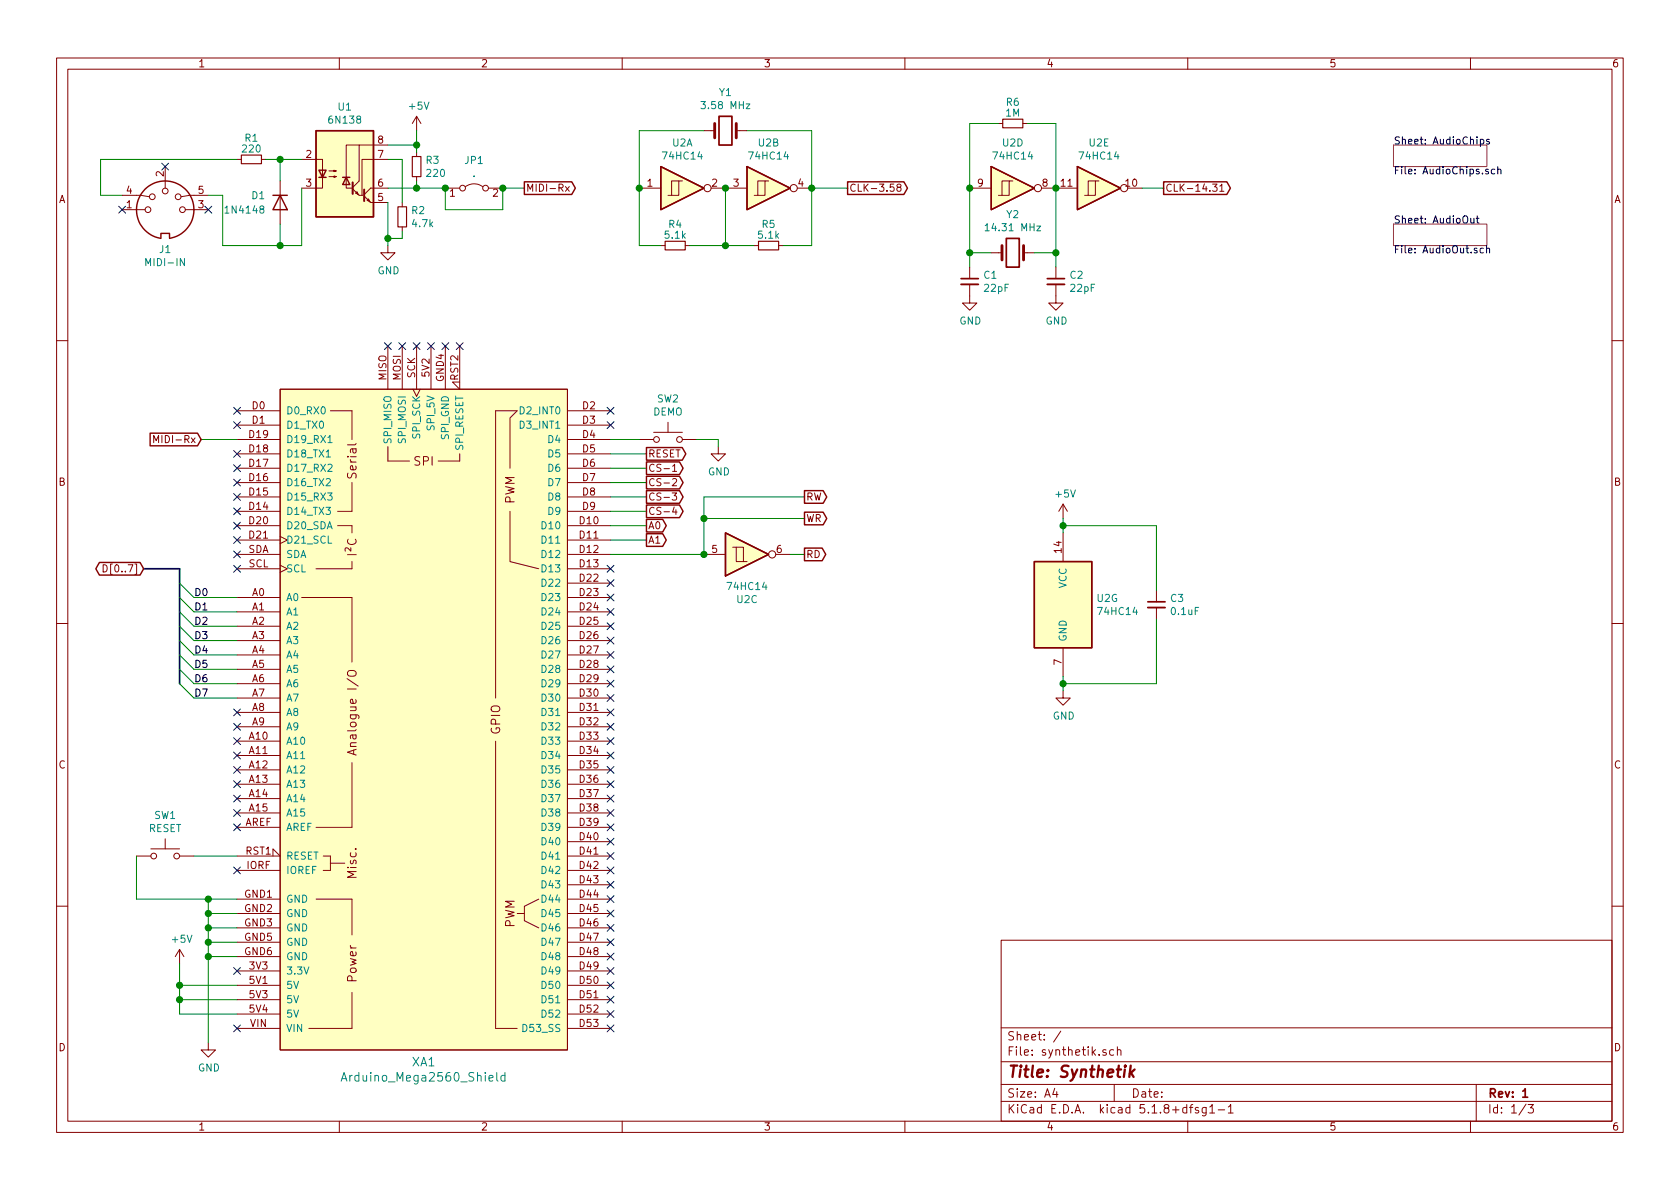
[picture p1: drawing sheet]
EESchema Schematic File Version 4
EELAYER 30 0
EELAYER END
$Descr A4 11693 8268
encoding utf-8
Sheet 1 3
Title "Synthetik"
Date ""
Rev "1"
Comp ""
Comment1 ""
Comment2 ""
Comment3 ""
Comment4 ""
$EndDescr
$Comp
L 74xx:74HC14 U2
U 3 1
P 5200 3850
F 0 "U2" H 5200 4167 50  0000 C CNN
F 1 "74HC14" H 5200 4076 50  0000 C CNN
F 2 "Package_DIP:DIP-14_W7.62mm_Socket_LongPads" H 5200 3850 50  0001 C CNN
F 3 "http://www.ti.com/lit/gpn/sn74HC14" H 5200 3850 50  0001 C CNN
	3    5200 3850
	1    0    0    1   
$EndComp
$Comp
L 74xx:74HC14 U2
U 1 1
P 4750 1300
F 0 "U2" H 4750 1617 50  0000 C CNN
F 1 "74HC14" H 4750 1526 50  0000 C CNN
F 2 "Package_DIP:DIP-14_W7.62mm_Socket_LongPads" H 4750 1300 50  0001 C CNN
F 3 "http://www.ti.com/lit/gpn/sn74HC14" H 4750 1300 50  0001 C CNN
	1    4750 1300
	1    0    0    -1  
$EndComp
$Comp
L 74xx:74HC14 U2
U 2 1
P 5350 1300
F 0 "U2" H 5350 1617 50  0000 C CNN
F 1 "74HC14" H 5350 1526 50  0000 C CNN
F 2 "Package_DIP:DIP-14_W7.62mm_Socket_LongPads" H 5350 1300 50  0001 C CNN
F 3 "http://www.ti.com/lit/gpn/sn74HC14" H 5350 1300 50  0001 C CNN
	2    5350 1300
	1    0    0    -1  
$EndComp
$Comp
L Device:Crystal Y1
U 1 1
P 5050 900
F 0 "Y1" H 5050 1168 50  0000 C CNN
F 1 "3.58 MHz" H 5050 1077 50  0000 C CNN
F 2 "Crystal:Crystal_HC49-4H_Vertical" H 5050 900 50  0001 C CNN
F 3 "~" H 5050 900 50  0001 C CNN
	1    5050 900 
	1    0    0    -1  
$EndComp
Wire Wire Line
	4900 900  4450 900 
Wire Wire Line
	4450 900  4450 1300
Wire Wire Line
	4450 1300 4450 1700
Wire Wire Line
	4450 1700 4600 1700
Connection ~ 4450 1300
Wire Wire Line
	4800 1700 5050 1700
Wire Wire Line
	5050 1700 5050 1300
Connection ~ 5050 1300
Wire Wire Line
	5050 1700 5250 1700
Connection ~ 5050 1700
Wire Wire Line
	5450 1700 5650 1700
Wire Wire Line
	5650 1700 5650 1300
Wire Wire Line
	5650 1300 5650 900 
Wire Wire Line
	5650 900  5200 900 
Connection ~ 5650 1300
Text GLabel 5900 1300 2    50   Output ~ 0
CLK-3.58
Wire Wire Line
	5650 1300 5900 1300
$Comp
L Device:R_Small R5
U 1 1
P 5350 1700
F 0 "R5" V 5200 1700 50  0000 C CNN
F 1 "5.1k" V 5275 1700 50  0000 C CNN
F 2 "Resistor_THT:R_Axial_DIN0207_L6.3mm_D2.5mm_P7.62mm_Horizontal" H 5350 1700 50  0001 C CNN
F 3 "~" H 5350 1700 50  0001 C CNN
	1    5350 1700
	0    1    1    0   
$EndComp
$Comp
L Device:R_Small R4
U 1 1
P 4700 1700
F 0 "R4" V 4550 1700 50  0000 C CNN
F 1 "5.1k" V 4625 1700 50  0000 C CNN
F 2 "Resistor_THT:R_Axial_DIN0207_L6.3mm_D2.5mm_P7.62mm_Horizontal" H 4700 1700 50  0001 C CNN
F 3 "~" H 4700 1700 50  0001 C CNN
	1    4700 1700
	0    1    1    0   
$EndComp
$Comp
L Device:R_Small R2
U 1 1
P 2800 1500
F 0 "R2" H 2859 1546 50  0000 L CNN
F 1 "4.7k" H 2859 1455 50  0000 L CNN
F 2 "Resistor_THT:R_Axial_DIN0207_L6.3mm_D2.5mm_P7.62mm_Horizontal" H 2800 1500 50  0001 C CNN
F 3 "~" H 2800 1500 50  0001 C CNN
	1    2800 1500
	1    0    0    -1  
$EndComp
$Comp
L Connector:DIN-5_180degree J1
U 1 1
P 1150 1450
F 0 "J1" H 1150 1175 50  0000 C CNN
F 1 "MIDI-IN" H 1150 1084 50  0000 C CNN
F 2 "Eurocard:MIDI_DIN5" H 1150 1450 50  0001 C CNN
F 3 "http://www.mouser.com/ds/2/18/40_c091_abd_e-75918.pdf" H 1150 1450 50  0001 C CNN
	1    1150 1450
	1    0    0    -1  
$EndComp
Wire Wire Line
	2100 1300 2100 1700
Wire Wire Line
	1950 1100 2100 1100
Connection ~ 1950 1100
Wire Wire Line
	1850 1100 1950 1100
$Comp
L Diode:1N4148 D1
U 1 1
P 1950 1400
F 0 "D1" V 1900 1300 50  0000 R CNN
F 1 "1N4148" V 2000 1300 50  0000 R CNN
F 2 "Diode_THT:D_DO-35_SOD27_P7.62mm_Horizontal" H 1950 1225 50  0001 C CNN
F 3 "https://assets.nexperia.com/documents/data-sheet/1N4148_1N4448.pdf" H 1950 1400 50  0001 C CNN
	1    1950 1400
	0    1    1    0   
$EndComp
$Comp
L Device:R_Small R1
U 1 1
P 1750 1100
F 0 "R1" V 1600 1100 50  0000 C CNN
F 1 "220" V 1675 1100 50  0000 C CNN
F 2 "Resistor_THT:R_Axial_DIN0207_L6.3mm_D2.5mm_P7.62mm_Horizontal" H 1750 1100 50  0001 C CNN
F 3 "~" H 1750 1100 50  0001 C CNN
	1    1750 1100
	0    1    1    0   
$EndComp
$Comp
L Isolator:6N138 U1
U 1 1
P 2400 1200
F 0 "U1" H 2400 1667 50  0000 C CNN
F 1 "6N138" H 2400 1576 50  0000 C CNN
F 2 "Package_DIP:DIP-8_W7.62mm_LongPads" H 2690 900 50  0001 C CNN
F 3 "http://www.onsemi.com/pub/Collateral/HCPL2731-D.pdf" H 2690 900 50  0001 C CNN
	1    2400 1200
	1    0    0    -1  
$EndComp
$Comp
L Device:R_Small R3
U 1 1
P 2900 1150
F 0 "R3" H 2959 1196 50  0000 L CNN
F 1 "220" H 2959 1105 50  0000 L CNN
F 2 "Resistor_THT:R_Axial_DIN0207_L6.3mm_D2.5mm_P7.62mm_Horizontal" H 2900 1150 50  0001 C CNN
F 3 "~" H 2900 1150 50  0001 C CNN
	1    2900 1150
	1    0    0    -1  
$EndComp
$Comp
L power:GND #PWR03
U 1 1
P 2700 1700
F 0 "#PWR03" H 2700 1450 50  0001 C CNN
F 1 "GND" H 2705 1527 50  0000 C CNN
F 2 "" H 2700 1700 50  0001 C CNN
F 3 "" H 2700 1700 50  0001 C CNN
	1    2700 1700
	1    0    0    -1  
$EndComp
$Comp
L power:+5V #PWR04
U 1 1
P 2900 900
F 0 "#PWR04" H 2900 750 50  0001 C CNN
F 1 "+5V" H 2915 1073 50  0000 C CNN
F 2 "" H 2900 900 50  0001 C CNN
F 3 "" H 2900 900 50  0001 C CNN
	1    2900 900 
	1    0    0    -1  
$EndComp
Wire Wire Line
	2700 1400 2700 1650
Connection ~ 2700 1650
Wire Wire Line
	2800 1400 2800 1100
Wire Wire Line
	2800 1100 2700 1100
Wire Wire Line
	2800 1650 2700 1650
Wire Wire Line
	2800 1650 2800 1600
Wire Wire Line
	2700 1700 2700 1650
Wire Wire Line
	2700 1000 2900 1000
Wire Wire Line
	2900 900  2900 1000
Wire Wire Line
	2900 1300 2700 1300
Wire Wire Line
	2900 1300 3100 1300
Connection ~ 2900 1300
Text GLabel 3650 1300 2    50   Output ~ 0
MIDI-Rx
Wire Wire Line
	1950 1100 1950 1250
Wire Wire Line
	1950 1550 1950 1700
Wire Wire Line
	1950 1700 2100 1700
Wire Wire Line
	2900 1250 2900 1300
Wire Wire Line
	2900 1050 2900 1000
Connection ~ 2900 1000
$Comp
L power:+5V #PWR01
U 1 1
P 1250 6700
F 0 "#PWR01" H 1250 6550 50  0001 C CNN
F 1 "+5V" H 1265 6873 50  0000 C CNN
F 2 "" H 1250 6700 50  0001 C CNN
F 3 "" H 1250 6700 50  0001 C CNN
	1    1250 6700
	1    0    0    -1  
$EndComp
$Comp
L power:GND #PWR02
U 1 1
P 1450 7250
F 0 "#PWR02" H 1450 7000 50  0001 C CNN
F 1 "GND" H 1455 7077 50  0000 C CNN
F 2 "" H 1450 7250 50  0001 C CNN
F 3 "" H 1450 7250 50  0001 C CNN
	1    1450 7250
	1    0    0    -1  
$EndComp
$Comp
L ArduinoShields:Arduino_Mega2560_Shield XA1
U 1 1
P 2950 5000
F 0 "XA1" H 2950 2619 60  0000 C CNN
F 1 "Arduino_Mega2560_Shield" H 2950 2513 60  0000 C CNN
F 2 "Synthetik:Arduino_Mega2560_Shield" H 3650 7750 60  0001 C CNN
F 3 "https://store.arduino.cc/arduino-mega-2560-rev3" H 3650 7750 60  0001 C CNN
	1    2950 5000
	1    0    0    -1  
$EndComp
Wire Wire Line
	1650 6850 1250 6850
Wire Wire Line
	1250 6850 1250 6700
Wire Wire Line
	1650 6950 1250 6950
Connection ~ 1250 6850
Wire Wire Line
	1650 7050 1250 7050
Wire Wire Line
	1250 6850 1250 6950
Connection ~ 1250 6950
Wire Wire Line
	1250 6950 1250 7050
Wire Wire Line
	1450 7250 1450 6650
Wire Wire Line
	1450 6250 1650 6250
Wire Wire Line
	1650 6650 1450 6650
Connection ~ 1450 6650
Wire Wire Line
	1450 6650 1450 6550
Wire Wire Line
	1650 6550 1450 6550
Connection ~ 1450 6550
Wire Wire Line
	1450 6550 1450 6450
Wire Wire Line
	1650 6450 1450 6450
Connection ~ 1450 6450
Wire Wire Line
	1450 6450 1450 6350
Wire Wire Line
	1650 6350 1450 6350
Connection ~ 1450 6350
Wire Wire Line
	1450 6350 1450 6250
Text GLabel 1400 3050 0    50   Input ~ 0
MIDI-Rx
Wire Wire Line
	1400 3050 1650 3050
Text GLabel 4500 3150 2    50   Output ~ 0
RESET
Wire Wire Line
	4500 3150 4250 3150
Text GLabel 1000 3950 0    50   BiDi ~ 0
D[0..7]
Text GLabel 5600 3450 2    50   Output ~ 0
RW
Text GLabel 5600 3850 2    50   Output ~ 0
RD
Text GLabel 5600 3600 2    50   Output ~ 0
WR
Wire Wire Line
	5600 3450 4900 3450
Wire Wire Line
	4900 3450 4900 3600
Wire Wire Line
	5600 3600 4900 3600
Connection ~ 4900 3600
Wire Wire Line
	4900 3600 4900 3850
Wire Wire Line
	5500 3850 5600 3850
Text GLabel 4500 3250 2    50   Output ~ 0
CS-1
Text GLabel 4500 3350 2    50   Output ~ 0
CS-2
Text GLabel 4500 3450 2    50   Output ~ 0
CS-3
$Sheet
S 9700 1000 650  150 
U 5FB17596
F0 "AudioChips" 50
F1 "AudioChips.sch" 50
$EndSheet
$Comp
L 74xx:74HC14 U2
U 5 1
P 7650 1300
F 0 "U2" H 7650 1617 50  0000 C CNN
F 1 "74HC14" H 7650 1526 50  0000 C CNN
F 2 "Package_DIP:DIP-14_W7.62mm_Socket_LongPads" H 7650 1300 50  0001 C CNN
F 3 "http://www.ti.com/lit/gpn/sn74HC14" H 7650 1300 50  0001 C CNN
	5    7650 1300
	1    0    0    -1  
$EndComp
$Comp
L Device:Crystal Y2
U 1 1
P 7050 1750
F 0 "Y2" H 7050 2018 50  0000 C CNN
F 1 "14.31 MHz" H 7050 1927 50  0000 C CNN
F 2 "Crystal:Crystal_HC49-4H_Vertical" H 7050 1750 50  0001 C CNN
F 3 "~" H 7050 1750 50  0001 C CNN
	1    7050 1750
	1    0    0    -1  
$EndComp
Wire Wire Line
	6900 1750 6750 1750
Wire Wire Line
	7350 1750 7200 1750
Text GLabel 8100 1300 2    50   Output ~ 0
CLK-14.31
Wire Wire Line
	7950 1300 8100 1300
$Comp
L Device:C_Small C?
U 1 1
P 6750 1950
AR Path="/5FB17596/5FB3A24C" Ref="C?"  Part="1" 
AR Path="/5FB3A24C" Ref="C1"  Part="1" 
F 0 "C1" H 6842 1996 50  0000 L CNN
F 1 "22pF" H 6842 1905 50  0000 L CNN
F 2 "Capacitor_THT:C_Disc_D3.0mm_W2.0mm_P2.50mm" H 6750 1950 50  0001 C CNN
F 3 "~" H 6750 1950 50  0001 C CNN
	1    6750 1950
	1    0    0    -1  
$EndComp
$Comp
L Device:C_Small C?
U 1 1
P 7350 1950
AR Path="/5FB17596/5FB49FBA" Ref="C?"  Part="1" 
AR Path="/5FB49FBA" Ref="C2"  Part="1" 
F 0 "C2" H 7442 1996 50  0000 L CNN
F 1 "22pF" H 7442 1905 50  0000 L CNN
F 2 "Capacitor_THT:C_Disc_D3.0mm_W2.0mm_P2.50mm" H 7350 1950 50  0001 C CNN
F 3 "~" H 7350 1950 50  0001 C CNN
	1    7350 1950
	1    0    0    -1  
$EndComp
$Comp
L power:GND #PWR05
U 1 1
P 6750 2050
F 0 "#PWR05" H 6750 1800 50  0001 C CNN
F 1 "GND" H 6755 1877 50  0000 C CNN
F 2 "" H 6750 2050 50  0001 C CNN
F 3 "" H 6750 2050 50  0001 C CNN
	1    6750 2050
	1    0    0    -1  
$EndComp
$Comp
L power:GND #PWR06
U 1 1
P 7350 2050
F 0 "#PWR06" H 7350 1800 50  0001 C CNN
F 1 "GND" H 7355 1877 50  0000 C CNN
F 2 "" H 7350 2050 50  0001 C CNN
F 3 "" H 7350 2050 50  0001 C CNN
	1    7350 2050
	1    0    0    -1  
$EndComp
$Comp
L 74xx:74HC14 U2
U 4 1
P 7050 1300
F 0 "U2" H 7050 1617 50  0000 C CNN
F 1 "74HC14" H 7050 1526 50  0000 C CNN
F 2 "Package_DIP:DIP-14_W7.62mm_Socket_LongPads" H 7050 1300 50  0001 C CNN
F 3 "http://www.ti.com/lit/gpn/sn74HC14" H 7050 1300 50  0001 C CNN
	4    7050 1300
	1    0    0    -1  
$EndComp
$Comp
L Device:R_Small R6
U 1 1
P 7050 850
F 0 "R6" V 6900 850 50  0000 C CNN
F 1 "1M" V 6975 850 50  0000 C CNN
F 2 "Resistor_THT:R_Axial_DIN0207_L6.3mm_D2.5mm_P7.62mm_Horizontal" H 7050 850 50  0001 C CNN
F 3 "~" H 7050 850 50  0001 C CNN
	1    7050 850 
	0    1    1    0   
$EndComp
Wire Wire Line
	6750 1850 6750 1750
Wire Wire Line
	6750 850  6950 850 
Connection ~ 6750 1300
Wire Wire Line
	6750 1300 6750 850 
Connection ~ 6750 1750
Wire Wire Line
	6750 1750 6750 1300
Wire Wire Line
	7150 850  7350 850 
Wire Wire Line
	7350 850  7350 1300
Connection ~ 7350 1300
Wire Wire Line
	7350 1300 7350 1750
Connection ~ 7350 1750
Wire Wire Line
	7350 1750 7350 1850
$Sheet
S 9700 1550 650  150 
U 604AEF91
F0 "AudioOut" 50
F1 "AudioOut.sch" 50
$EndSheet
Text GLabel 4500 3550 2    50   Output ~ 0
CS-4
Text GLabel 4500 3650 2    50   Output ~ 0
A0
Text GLabel 4500 3750 2    50   Output ~ 0
A1
Connection ~ 4900 3850
$Comp
L power:GND #PWR08
U 1 1
P 7400 4800
F 0 "#PWR08" H 7400 4550 50  0001 C CNN
F 1 "GND" H 7405 4627 50  0000 C CNN
F 2 "" H 7400 4800 50  0001 C CNN
F 3 "" H 7400 4800 50  0001 C CNN
	1    7400 4800
	1    0    0    -1  
$EndComp
$Comp
L power:+5V #PWR07
U 1 1
P 7400 3600
F 0 "#PWR07" H 7400 3450 50  0001 C CNN
F 1 "+5V" H 7415 3773 50  0000 C CNN
F 2 "" H 7400 3600 50  0001 C CNN
F 3 "" H 7400 3600 50  0001 C CNN
	1    7400 3600
	1    0    0    -1  
$EndComp
$Comp
L Device:C_Small C?
U 1 1
P 8050 4200
AR Path="/5FB17596/607EBC21" Ref="C?"  Part="1" 
AR Path="/607EBC21" Ref="C3"  Part="1" 
F 0 "C3" H 8142 4246 50  0000 L CNN
F 1 "0.1uF" H 8142 4155 50  0000 L CNN
F 2 "Capacitor_THT:C_Disc_D3.0mm_W2.0mm_P2.50mm" H 8050 4200 50  0001 C CNN
F 3 "~" H 8050 4200 50  0001 C CNN
	1    8050 4200
	1    0    0    -1  
$EndComp
Wire Wire Line
	7400 3600 7400 3650
Wire Wire Line
	8050 4100 8050 3650
Wire Wire Line
	8050 3650 7400 3650
Connection ~ 7400 3650
Wire Wire Line
	7400 3650 7400 3700
Wire Wire Line
	8050 4300 8050 4750
Wire Wire Line
	8050 4750 7400 4750
Wire Wire Line
	7400 4700 7400 4750
Connection ~ 7400 4750
Wire Wire Line
	7400 4750 7400 4800
$Comp
L 74xx:74HC14 U2
U 7 1
P 7400 4200
F 0 "U2" H 7630 4246 50  0000 L CNN
F 1 "74HC14" H 7630 4155 50  0000 L CNN
F 2 "Package_DIP:DIP-14_W7.62mm_Socket_LongPads" H 7400 4200 50  0001 C CNN
F 3 "http://www.ti.com/lit/gpn/sn74HC14" H 7400 4200 50  0001 C CNN
	7    7400 4200
	1    0    0    -1  
$EndComp
Entry Wire Line
	1250 4050 1350 4150
Wire Wire Line
	1350 4150 1650 4150
Entry Wire Line
	1250 4150 1350 4250
Text Label 1350 4250 0    50   ~ 0
D1
Text Label 1350 4150 0    50   ~ 0
D0
Wire Wire Line
	1350 4250 1650 4250
Entry Wire Line
	1250 4250 1350 4350
Wire Wire Line
	1350 4350 1650 4350
Entry Wire Line
	1250 4350 1350 4450
Text Label 1350 4450 0    50   ~ 0
D3
Text Label 1350 4350 0    50   ~ 0
D2
Wire Wire Line
	1350 4450 1650 4450
Entry Wire Line
	1250 4450 1350 4550
Wire Wire Line
	1350 4550 1650 4550
Entry Wire Line
	1250 4550 1350 4650
Text Label 1350 4650 0    50   ~ 0
D5
Text Label 1350 4550 0    50   ~ 0
D4
Wire Wire Line
	1350 4650 1650 4650
Entry Wire Line
	1250 4650 1350 4750
Wire Wire Line
	1350 4750 1650 4750
Entry Wire Line
	1250 4750 1350 4850
Text Label 1350 4850 0    50   ~ 0
D7
Text Label 1350 4750 0    50   ~ 0
D6
Wire Wire Line
	1350 4850 1650 4850
Wire Bus Line
	1000 3950 1250 3950
Wire Wire Line
	4250 3850 4900 3850
Wire Wire Line
	4250 3750 4500 3750
Wire Wire Line
	4500 3650 4250 3650
Wire Wire Line
	4250 3550 4500 3550
Wire Wire Line
	4500 3450 4250 3450
Wire Wire Line
	4250 3350 4500 3350
Wire Wire Line
	4250 3250 4500 3250
NoConn ~ 1650 2950
NoConn ~ 1650 3250
NoConn ~ 1650 3150
NoConn ~ 1650 3350
NoConn ~ 1650 3450
NoConn ~ 1650 3550
NoConn ~ 1650 3650
NoConn ~ 1650 3750
NoConn ~ 1650 3850
NoConn ~ 1650 3950
NoConn ~ 2700 2400
NoConn ~ 2800 2400
NoConn ~ 2900 2400
NoConn ~ 3000 2400
NoConn ~ 3100 2400
NoConn ~ 3200 2400
NoConn ~ 4250 2850
NoConn ~ 4250 2950
NoConn ~ 4250 3950
NoConn ~ 4250 4050
NoConn ~ 4250 4150
NoConn ~ 4250 4250
NoConn ~ 4250 4350
NoConn ~ 4250 4450
NoConn ~ 4250 4550
NoConn ~ 4250 4650
NoConn ~ 4250 4750
NoConn ~ 4250 4850
NoConn ~ 4250 4950
NoConn ~ 4250 5050
NoConn ~ 4250 5150
NoConn ~ 4250 5250
NoConn ~ 4250 5350
NoConn ~ 4250 5450
NoConn ~ 4250 5550
NoConn ~ 4250 5650
NoConn ~ 4250 5750
NoConn ~ 4250 5850
NoConn ~ 4250 5950
NoConn ~ 4250 6050
NoConn ~ 4250 6150
NoConn ~ 4250 6250
NoConn ~ 4250 6350
NoConn ~ 4250 6450
NoConn ~ 4250 6550
NoConn ~ 4250 6650
NoConn ~ 4250 6750
NoConn ~ 4250 6850
NoConn ~ 4250 6950
NoConn ~ 4250 7050
NoConn ~ 4250 7150
NoConn ~ 1650 7150
NoConn ~ 1650 6750
NoConn ~ 1650 6050
NoConn ~ 1650 5750
NoConn ~ 1650 5650
NoConn ~ 1650 5550
NoConn ~ 1650 5450
NoConn ~ 1650 5350
NoConn ~ 1650 5250
NoConn ~ 1650 5150
NoConn ~ 1650 5050
NoConn ~ 1650 4950
NoConn ~ 850  1450
NoConn ~ 1150 1150
NoConn ~ 1650 2850
Wire Wire Line
	3500 1300 3650 1300
$Comp
L Switch:SW_Push SW1
U 1 1
P 1150 5950
F 0 "SW1" H 1150 6235 50  0000 C CNN
F 1 "RESET" H 1150 6144 50  0000 C CNN
F 2 "Button_Switch_THT:SW_PUSH_6mm" H 1150 6150 50  0001 C CNN
F 3 "~" H 1150 6150 50  0001 C CNN
	1    1150 5950
	1    0    0    -1  
$EndComp
Wire Wire Line
	1650 5950 1350 5950
Wire Wire Line
	950  5950 950  6250
Wire Wire Line
	950  6250 1450 6250
Connection ~ 1450 6250
NoConn ~ 1450 1450
Wire Wire Line
	1650 1100 700  1100
Wire Wire Line
	700  1100 700  1350
Wire Wire Line
	700  1350 850  1350
Wire Wire Line
	1450 1350 1550 1350
Wire Wire Line
	1550 1350 1550 1700
Wire Wire Line
	1550 1700 1950 1700
Connection ~ 1950 1700
$Comp
L Jumper:Jumper_2_Bridged JP1
U 1 1
P 3300 1300
F 0 "JP1" H 3300 1495 50  0000 C CNN
F 1 "." H 3300 1404 50  0000 C CNN
F 2 "Connector_PinHeader_2.54mm:PinHeader_1x02_P2.54mm_Vertical" H 3300 1300 50  0001 C CNN
F 3 "~" H 3300 1300 50  0001 C CNN
	1    3300 1300
	1    0    0    -1  
$EndComp
Wire Wire Line
	3100 1300 3100 1450
Wire Wire Line
	3100 1450 3500 1450
Wire Wire Line
	3500 1450 3500 1300
Connection ~ 3100 1300
Connection ~ 3500 1300
$Comp
L Switch:SW_Push SW2
U 1 1
P 4650 3050
F 0 "SW2" H 4650 3335 50  0000 C CNN
F 1 "DEMO" H 4650 3244 50  0000 C CNN
F 2 "Button_Switch_THT:SW_PUSH_6mm" H 4650 3250 50  0001 C CNN
F 3 "~" H 4650 3250 50  0001 C CNN
	1    4650 3050
	1    0    0    -1  
$EndComp
Wire Wire Line
	4450 3050 4250 3050
$Comp
L power:GND #PWR046
U 1 1
P 5000 3100
F 0 "#PWR046" H 5000 2850 50  0001 C CNN
F 1 "GND" H 5005 2927 50  0000 C CNN
F 2 "" H 5000 3100 50  0001 C CNN
F 3 "" H 5000 3100 50  0001 C CNN
	1    5000 3100
	1    0    0    -1  
$EndComp
Wire Wire Line
	4850 3050 5000 3050
Wire Wire Line
	5000 3050 5000 3100
Wire Bus Line
	1250 3950 1250 4750
$EndSCHEMATC
